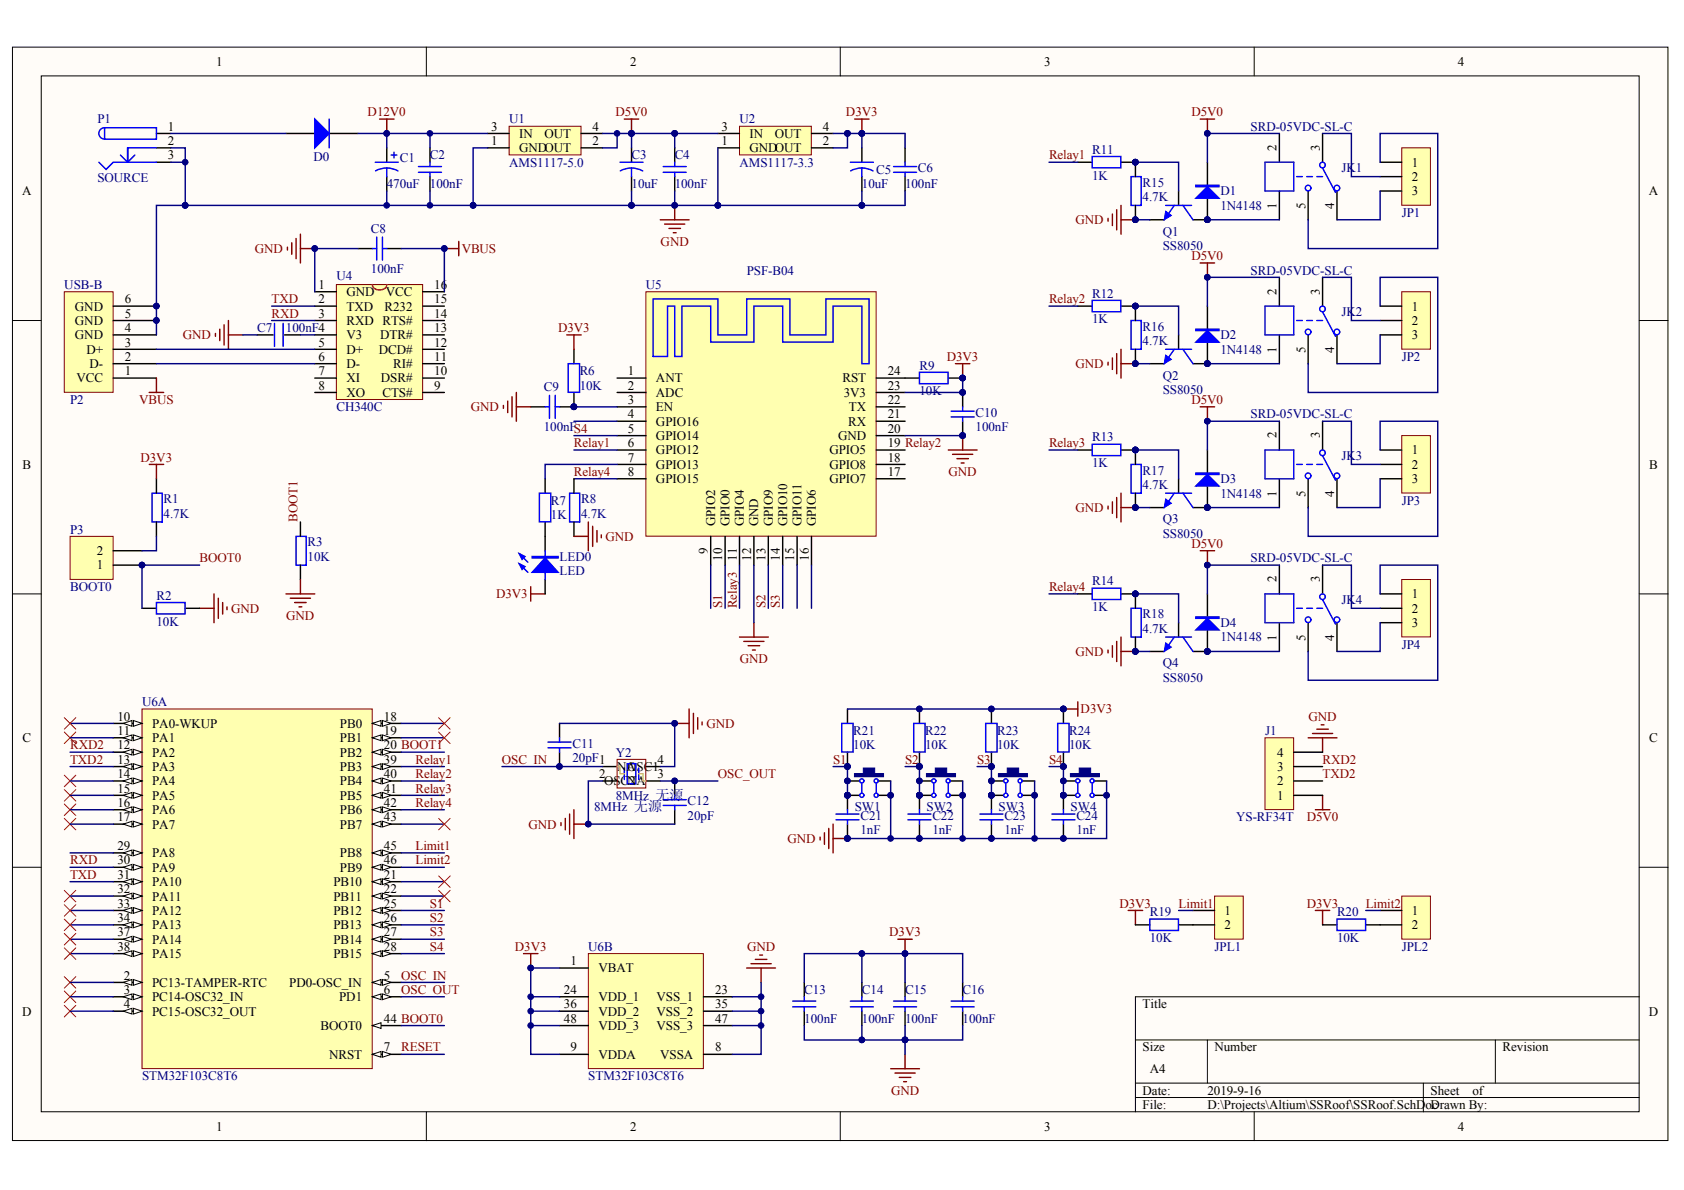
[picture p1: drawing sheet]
# Altium project SSRoof.PrjPcb
1 sheet, 75 parts. Net scope: global (net labels, ports and power ports of the same name join across sheets).
Board file: SSRoof.PcbDoc

## Sheet SSRoof.SchDoc: YNAO Focuser
size A4; DrawnBy: ShouSheng He; Revision: v1.0

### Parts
C1  470uF  [16V/470U(CD10X10D5)]
C2  100nF  [0603C]
C3  10uF  [3216]
C4  100nF  [0603C]
C5  10uF  [3216]
C6  100nF  [0603C]
C7  100nF  [0603C]
C8  100nF  [0603C]
C9  100nF  [0603C]
C10  100nF  [0603C]
C11  20pF  [0603C]
C12  20pF  [0603C]
C13  100nF  [0603C]
C14  100nF  [0603C]
C15  100nF  [0603C]
C16  100nF  [0603C]
C21  1nF  [0603C]
C22  1nF  [0603C]
C23  1nF  [0603C]
C24  1nF  [0603C]
D0  M7  [DO-214AC]  (value not drawn)
D1  1N4148  [SOD-323]
D2  1N4148  [SOD-323]
D3  1N4148  [SOD-323]
D4  1N4148  [SOD-323]
J1  YS-RF34T  [XH-4-SIDE]
JK1  SRD-05VDC-SL-C  [SRD-C_B]
JK2  SRD-05VDC-SL-C  [SRD-C_B]
JK3  SRD-05VDC-SL-C  [SRD-C_B]
JK4  SRD-05VDC-SL-C  [SRD-C_B]
JP1  HDR-1X3  [KF2EDGK5.0-LI-3P]  (value not drawn)
JP2  HDR-1X3  [KF2EDGK5.0-LI-3P]  (value not drawn)
JP3  HDR-1X3  [KF2EDGK5.0-LI-3P]  (value not drawn)
JP4  HDR-1X3  [KF2EDGK5.0-LI-3P]  (value not drawn)
JPL1  HDR-1X2  [KF2EDGK5.0-LI-2P]  (value not drawn)
JPL2  HDR-1X2  [KF2EDGK5.0-LI-2P]  (value not drawn)
LED0  LED  [LED-0603]
P1  SOURCE  [DC_5.5MM]
P2  USB-B  [USB-B]
P3  BOOT0  [HDR1X2]
Q1  SS8050  [SOT23-3N]
Q2  SS8050  [SOT23-3N]
Q3  SS8050  [SOT23-3N]
Q4  SS8050  [SOT23-3N]
R1  4.7K  [0603R]
R2  10K  [0603R]
R3  10K  [0603R]
R6  10K  [0603R]
R7  1K  [0603R]
R8  4.7K  [0603R]
R9  10K  [0603R]
R11  1K  [0603R]
R12  1K  [0603R]
R13  1K  [0603R]
R14  1K  [0603R]
R15  4.7K  [0603R]
R16  4.7K  [0603R]
R17  4.7K  [0603R]
R18  4.7K  [0603R]
R19  10K  [0603R]
R20  10K  [0603R]
R21  10K  [0603R]
R22  10K  [0603R]
R23  10K  [0603R]
R24  10K  [0603R]
SW1  6x6x5  [TSW SMD-12*12*8]  (value not drawn)
SW2  6x6x5  [TSW SMD-12*12*8]  (value not drawn)
SW3  6x6x5  [TSW SMD-12*12*8]  (value not drawn)
SW4  6x6x5  [TSW SMD-12*12*8]  (value not drawn)
U1  AMS1117-5.0  [SOT223]
U2  AMS1117-3.3  [SOT223]
U4  CH340C  [SO-16]
U5  PSF-B04
U6  STM32F103C8T6  [LQFP48_N]  (parts A,B of 2)
Y2  8MHz  无源  [X3225]

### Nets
D3V3: C5.1 C6.2 C10.1 C13.2 C14.2 C15.2 C16.2 LED0.1(A) R1.2 R6.2 R9.2 R19.1 R20.1 R21.2 R22.2 R23.2 R24.2 U2.2(OUT) U2.4(OUT) U5.23(3V3) U6.1(VBAT) U6.9(VDDA) U6.24(VDD_1) U6.36(VDD_2) U6.48(VDD_3)
D5V0: C3.1 C4.2 D1.2(K) D2.2(K) D3.2(K) D4.2(K) J1.1 JK1.2 JK2.2 JK3.2 JK4.2 U1.2(OUT) U1.4(OUT) U2.3(IN)
D12V0: C1.1 C2.2 D0.2(K) U1.3(IN)
GND: C1.2 C2.1 C3.2 C4.1 C5.2 C6.1 C7.1 C8.1 C9.2 C10.2 C11.2 C12.2 C13.1 C14.1 C15.1 C16.1 C21.2 C22.2 C23.2 C24.2 J1.4 P1.2 P1.3 P2.4(GND) P2.5(GND) P2.6(GND) Q1.2(E) Q2.2(E) Q3.2(E) Q4.2(E) R2.2 R3.1 R8.1 R15.1 R16.1 R17.1 R18.1 SW1.2 SW1.3 SW2.2 SW2.3 SW3.2 SW3.3 SW4.2 SW4.3 U1.1(GND) U2.1(GND) U4.1(GND) U5.12(GND) U5.20(GND) U6.8(VSSA) U6.23(VSS_1) U6.35(VSS_2) U6.47(VSS_3) Y2.2(NA) Y2.4(NA)
VBUS: C8.2 P2.1(VCC) U4.16(VCC)
BOOT0: P3.1 R2.1 U6.44(BOOT0)
BOOT1: R3.2 U6.20(PB2)
Limit1: JPL1.1 U6.45(PB8)
Limit2: JPL2.1 U6.46(PB9)
OSC_IN: C11.1 U6.5(PD0-OSC_IN) Y2.1(OSC1)
OSC_OUT: C12.1 U6.6(PD1) Y2.3(OSC2)
Relay1: R11.2 U5.6(GPIO12) U6.39(PB3)
Relay2: R12.2 U5.19(GPIO5) U6.40(PB4)
Relay3: R13.2 U5.11(GPIO4) U6.41(PB5)
Relay4: R8.2 R14.2 U5.8(GPIO15) U6.42(PB6)
RESET: U6.7(NRST)
RXD: U4.3(RXD) U6.30(PA9)
RXD2: J1.3 U6.12(PA2)
S1: C21.1 R21.1 SW1.1 SW1.4 U5.10(GPIO0) U6.25(PB12)
S2: C22.1 R22.1 SW2.1 SW2.4 U5.13(GPIO9) U6.26(PB13)
S3: C23.1 R23.1 SW3.1 SW3.4 U5.14(GPIO10) U6.27(PB14)
S4: C24.1 R24.1 SW4.1 SW4.4 U5.5(GPIO14) U6.28(PB15)
TXD: U4.2(TXD) U6.31(PA10)
TXD2: J1.2 U6.13(PA3)
NetC7_2: C7.2 U4.4(V3)
NetC9_1: C9.1 R6.1 U5.3(EN)
NetD0_1: D0.1(A) P1.1
NetD1_1: D1.1(A) JK1.1 Q1.3(C)
NetD2_1: D2.1(A) JK2.1 Q2.3(C)
NetD3_1: D3.1(A) JK3.1 Q3.3(C)
NetD4_1: D4.1(A) JK4.1 Q4.3(C)
NetJK1_3: JK1.3 JP1.2
NetJK1_4: JK1.4 JP1.3
NetJK1_5: JK1.5 JP1.1
NetJK2_3: JK2.3 JP2.2
NetJK2_4: JK2.4 JP2.3
NetJK2_5: JK2.5 JP2.1
NetJK3_3: JK3.3 JP3.2
NetJK3_4: JK3.4 JP3.3
NetJK3_5: JK3.5 JP3.1
NetJK4_3: JK4.3 JP4.2
NetJK4_4: JK4.4 JP4.3
NetJK4_5: JK4.5 JP4.1
NetJPL1_2: JPL1.2 R19.2
NetJPL2_2: JPL2.2 R20.2
NetLED0_2: LED0.2(C) R7.2
NetP2_2: P2.2(D-) U4.6(D-)
NetP2_3: P2.3(D+) U4.5(D+)
NetP3_2: P3.2 R1.1
NetQ1_1: Q1.1(B) R11.1 R15.2
NetQ2_1: Q2.1(B) R12.1 R16.2
NetQ3_1: Q3.1(B) R13.1 R17.2
NetQ4_1: Q4.1(B) R14.1 R18.2
NetR7_1: R7.1 U5.7(GPIO13)
NetR9_1: R9.1 U5.24(RST)

Not connected (* = marked no-connect by the designer): U4 7(XI) 8(XO) 9(CTS#) 10(DSR#) 11(RI#) 12(DCD#) 13(DTR#) 14(RTS#) 15(R232); U5 1(ANT) 2(ADC) 4(GPIO16) 9(GPIO2) 15(GPIO11) 16(GPIO6) 17(GPIO7) 18(GPIO8) 21(RX) 22(TX); U6 2(PC13-TAMPER-RTC)* 3(PC14-OSC32_IN)* 4(PC15-OSC32_OUT)* 10(PA0-WKUP)* 11(PA1)* 14(PA4)* 15(PA5)* 16(PA6)* 17(PA7)* 18(PB0)* 19(PB1)* 21(PB10)* 22(PB11)* 29(PA8) 32(PA11)* 33(PA12)* 34(PA13)* 37(PA14)* 38(PA15)* 43(PB7)*
